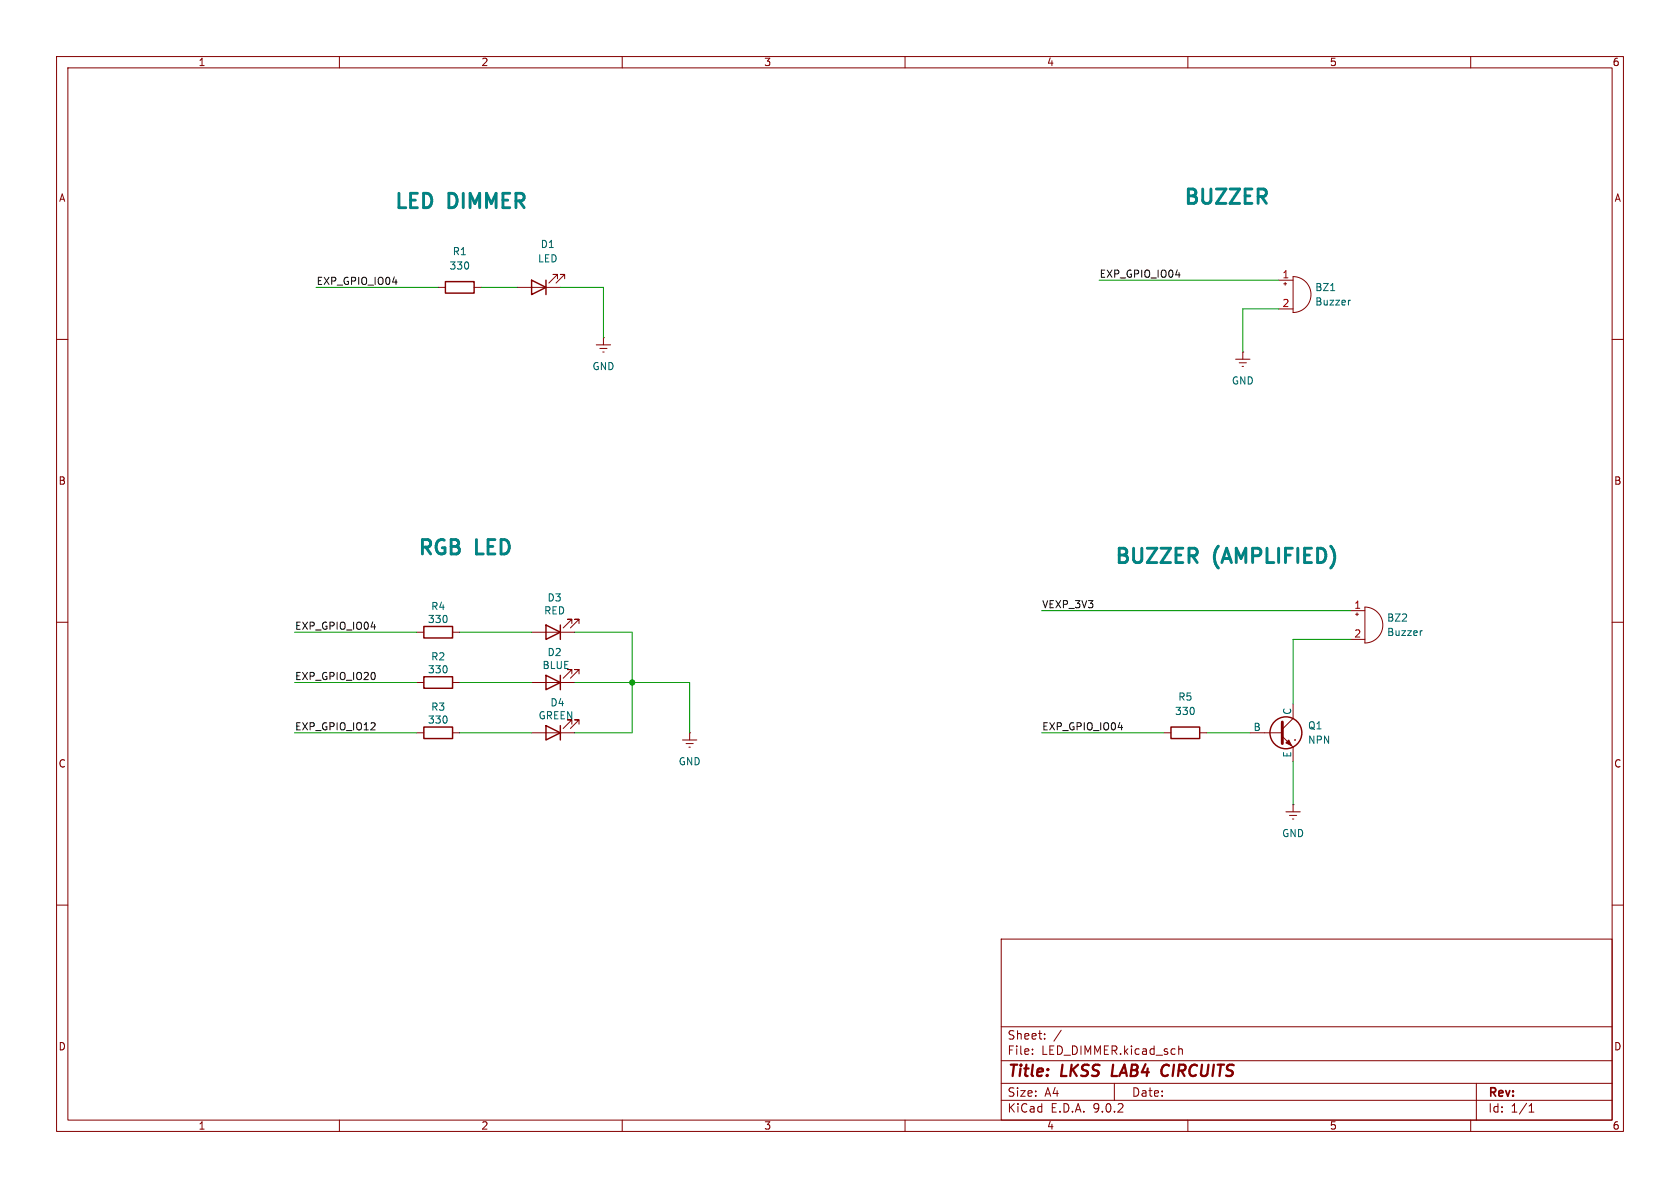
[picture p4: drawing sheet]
<svg xmlns="http://www.w3.org/2000/svg" width="297mm" height="210mm" viewBox="0 0 297 210" stroke-linecap="round" stroke-linejoin="round" font-family="sans-serif">
<g fill="none" stroke="#840000" stroke-width=".18">
<path d="M10 10h277v190h-277zM12 12h273v186h-273zM60 10v2M110 10v2M160 10v2M210 10v2M260 10v2M77.5 50.8h1.2M83.8 50.8h1.3M91.4 50.8h7.7M98.6 49.3v-.8h-.8h.8l-1.6 1.5M99.8 49.3v-.8h-.7h.7l-1.5 1.5"/>
<path d="M106.7 59.7h.1M106.7 59.7v1.3M226.1 49.5h2.5M226.1 54.6h2.5M226.9 50.2h.6M227.2 49.9v.5M228.6 48.9a3.2 3.2 0 0 1 3.2 3.2 3.2 3.2 0 0 1-3.2 3.1zM10 60h2M105.4 61h2.5M106 61.6h1.3M106.6 62.2h.2M218.4 63.5h2.6"/>
<path d="M219.1 64.1h1.2M219.6 64.8h.2M219.7 62.2h.1M219.7 62.2v1.3M285 60h2M10 110h2M73.7 111.8h1.2M80 111.8h1.3M94 111.8h7.6M101.1 110.2v-.7h-.8h.8l-1.5 1.5M101.1 119.1v-.7h-.8h.8l-1.5 1.5M102.4 110.2v-.7h-.8h.8l-1.6 1.5"/>
<path d="M102.4 119.1v-.7h-.8h.8l-1.6 1.5M238.8 108h2.5M238.8 113h2.5M239.6 108.6h.6M239.9 108.3v.5M241.3 107.3a3.2 3.2 0 0 1 3.2 3.2 3.2 3.2 0 0 1-3.2 3.2zM285 110h2M73.7 120.7h1.2M73.7 129.5h1.2M80 120.7h1.3M80 129.5h1.3M94 120.7h7.6"/>
<path d="M94 129.5h7.6M101.1 128v-.7h-.8h.8l-1.5 1.5M102.4 128v-.7h-.8h.8l-1.6 1.5M120.6 130.8h2.6M121.3 131.4h1.3M121.8 132.1h.2M121.9 129.5h.1M121.9 129.5v1.3M205.7 129.5h1.3M212.1 129.5h1.3M221 129.5h5.7M226.7 130.2l1.9 1.9v2.5"/>
<path d="M228.6 124.5v2.5l-1.9 1.9M228.9 130.8h.1M227.3 143.5h2.6M228 144.1h1.2M228.5 144.8h.2M228.6 142.2h.1M228.6 142.2v1.3M10 160h2M177 166h108v32h-108zM285 160h2M60 198v2M110 198v2"/>
<path d="M160 198v2M177 194.5h108M177 191.5h108M177 187.5h108M177 181.5h108M182.5 186.3v.1M182.5 185.5v.1M184.7 183.6v.1M184.7 182.8v.1M187.6 182.1l-1.3 2M197 191.5v3M208.4 184.9v1.5"/>
<path d="M208.4 185.5l.2-.1 .4 .1v.9M210 198v2M260 198v2M261 191.5v6.5M270.3 196.6h.9M270.3 195.5l.4-.4v1.5"/>
</g>
<path d="M196.8 188.2l-.3 2h1M205.6 190.1l.3 .1 .5-.1M206.3 188.2l-.5 .1-.2 .2" fill="none" stroke="#840000" stroke-width=".4"/>
<g fill="none" stroke="#840000" stroke-width=".25">
<path d="M78.7 49.8h5.1v2h-5.1zM94 49.5l2.5 1.3-2.5 1.3zM96.5 49.5v2.6M74.9 119.6h5.1v2.1h-5.1zM74.9 110.7h5.1v2.1h-5.1zM96.5 110.5l2.6 1.3-2.6 1.2zM96.5 119.4l2.6 1.3-2.6 1.2zM99.1 110.5v2.5M99.1 119.4v2.5M74.9 128.5h5.1v2.1h-5.1zM96.5 128.3l2.6 1.2-2.6 1.3zM99.1 128.3v2.5"/>
<path d="M207 128.5h5.1v2.1h-5.1z"/>
<circle cx="227.3" cy="129.5" r="2.82"/>
</g>
<path d="M235.2 51.4h.8M238.8 53.1h-.3M251.5 111.5l-.3 .1" fill="none" stroke="#006464" stroke-width=".18"/>
<path d="M226.7 127.6v3.8" fill="none" stroke="#840000" stroke-width=".51"/>
<path d="M227.3 131.3l.5-.5 .5 1z" fill="#840000" stroke="#840000" stroke-width=".18"/>
<g fill="none" stroke="#009600" stroke-width=".18">
<path d="M55.9 50.8h21.6M85.1 50.8h6.3M99.1 50.8h7.6v8.9M194.3 49.5h31.8M226.1 54.6h-6.4v7.6M52.1 111.8h21.6M81.3 111.8h12.7M101.6 111.8h10.2v17.7h-10.2M184.1 108h54.7M238.8 113h-10.2v11.5M52.1 129.5h21.6M52.1 120.7h21.6"/>
<path d="M81.3 129.5h12.7M81.3 120.7h12.7M101.6 120.7h20.3v8.8M184.1 129.5h21.6M213.4 129.5h7.6M228.6 134.6v7.6"/>
</g>
<circle cx="111.8" cy="120.7" r=".46" fill="#009600" stroke="#009600" stroke-width=".18"/>
<g font-size="3.5" fill="#008484">
<text x="69.4" y="37.6">LED</text>
<text x="79.3" y="37.6">DIMMER</text>
<text x="209" y="36.8">BUZZER</text>
<text x="73.6" y="98.8">RGB</text>
<text x="84.1" y="98.8">LED</text>
<text x="196.8" y="100.3">BUZZER</text>
<text x="214.6" y="100.3">(AMPLIFIED)</text>
</g>
<g font-size="2.8" fill="#840000">
<text x="178" y="190.9">Title:</text>
<text x="187.7" y="190.9">LKSS</text>
<text x="197.4" y="190.9">LAB4</text>
<text x="207" y="190.9">CIRCUITS</text>
</g>
<g font-size="2.1" fill="#840000">
<text x="178" y="184">Sheet:</text>
<text x="178" y="186.7">File:</text>
<text x="184.1" y="186.7">LED_DIMMER.kicad_sch</text>
<text x="178" y="196.9">KiCad</text>
<text x="178" y="194.1">Size:</text>
<text x="184.7" y="194.1">A4</text>
<text x="185.7" y="196.9">E.D.A.</text>
<text x="193.3" y="196.9">9.0.2</text>
<text x="200" y="194.1">Date:</text>
<text x="263" y="194.3">Rev:</text>
<text x="263" y="196.9">Id:</text>
<text x="267.1" y="196.9">1/1</text>
</g>
<g font-size="1.8" fill="#840000">
<text x="35" y="11.9">1</text>
<text x="85" y="11.9">2</text>
<text x="135" y="11.9">3</text>
<text x="185" y="11.9">4</text>
<text x="235" y="11.9">5</text>
<text x="285" y="11.9">6</text>
<text x="10.3" y="35.9">A</text>
<text x="285.3" y="35.9">A</text>
<text x="10.3" y="85.9">B</text>
<text x="285.3" y="85.9">B</text>
<text x="10.3" y="135.9">C</text>
<text x="285.3" y="135.9">C</text>
<text x="10.3" y="185.9">D</text>
<text x="285.3" y="185.9">D</text>
<text x="35" y="199.9">1</text>
<text x="85" y="199.9">2</text>
<text x="135" y="199.9">3</text>
<text x="185" y="199.9">4</text>
<text x="235" y="199.9">5</text>
<text x="285" y="199.9">6</text>
</g>
<g font-size="1.8" fill="#006464">
<text x="79.4" y="47.9">330</text>
<text x="79.9" y="45.3">R1</text>
<text x="95" y="46.6">LED</text>
<text x="95.5" y="44">D1</text>
<text x="232.4" y="51.7">BZ1</text>
<text x="232.4" y="54.2">Buzzer</text>
<text x="104.6" y="65.6">GND</text>
<text x="217.7" y="68.2">GND</text>
<text x="96.7" y="106.5">D3</text>
<text x="75.6" y="110.3">330</text>
<text x="76.1" y="108.1">R4</text>
<text x="96.1" y="108.8">RED</text>
<text x="245.1" y="110.1">BZ2</text>
<text x="245.1" y="112.6">Buzzer</text>
<text x="75.6" y="119.2">330</text>
<text x="76.1" y="116.9">R2</text>
<text x="95.8" y="118.5">BLUE</text>
<text x="96.7" y="116.2">D2</text>
<text x="76.1" y="125.8">R3</text>
<text x="97.2" y="125.1">D4</text>
<text x="208.2" y="124.1">R5</text>
<text x="75.6" y="128.1">330</text>
<text x="95.1" y="127.4">GREEN</text>
<text x="207.6" y="126.6">330</text>
<text x="221.5" y="129.3">B</text>
<text x="228.3" y="126.5" transform="rotate(-90 228.3 126.5)">C</text>
<text x="231.1" y="129.1">Q1</text>
<text x="231.1" y="131.7">NPN</text>
<text x="119.9" y="135.5">GND</text>
<text x="228.3" y="134" transform="rotate(-90 228.3 134)">E</text>
<text x="226.6" y="148.2">GND</text>
</g>
<g font-size="1.8" fill="#0f0f0f">
<text x="55.9" y="50.5">EXP_GPIO_IO04</text>
<text x="194.3" y="49.2">EXP_GPIO_IO04</text>
<text x="184.1" y="107.6">VEXP_3V3</text>
<text x="52.1" y="111.4">EXP_GPIO_IO04</text>
<text x="52.1" y="120.3">EXP_GPIO_IO20</text>
<text x="52.1" y="129.2">EXP_GPIO_IO12</text>
<text x="184.1" y="129.2">EXP_GPIO_IO04</text>
</g>
<g font-size="1.8" fill="#a90000">
<text x="226.6" y="49.3">1</text>
<text x="226.6" y="54.4">2</text>
<text x="239.3" y="107.7">1</text>
<text x="239.3" y="112.8">2</text>
</g>
</svg>
